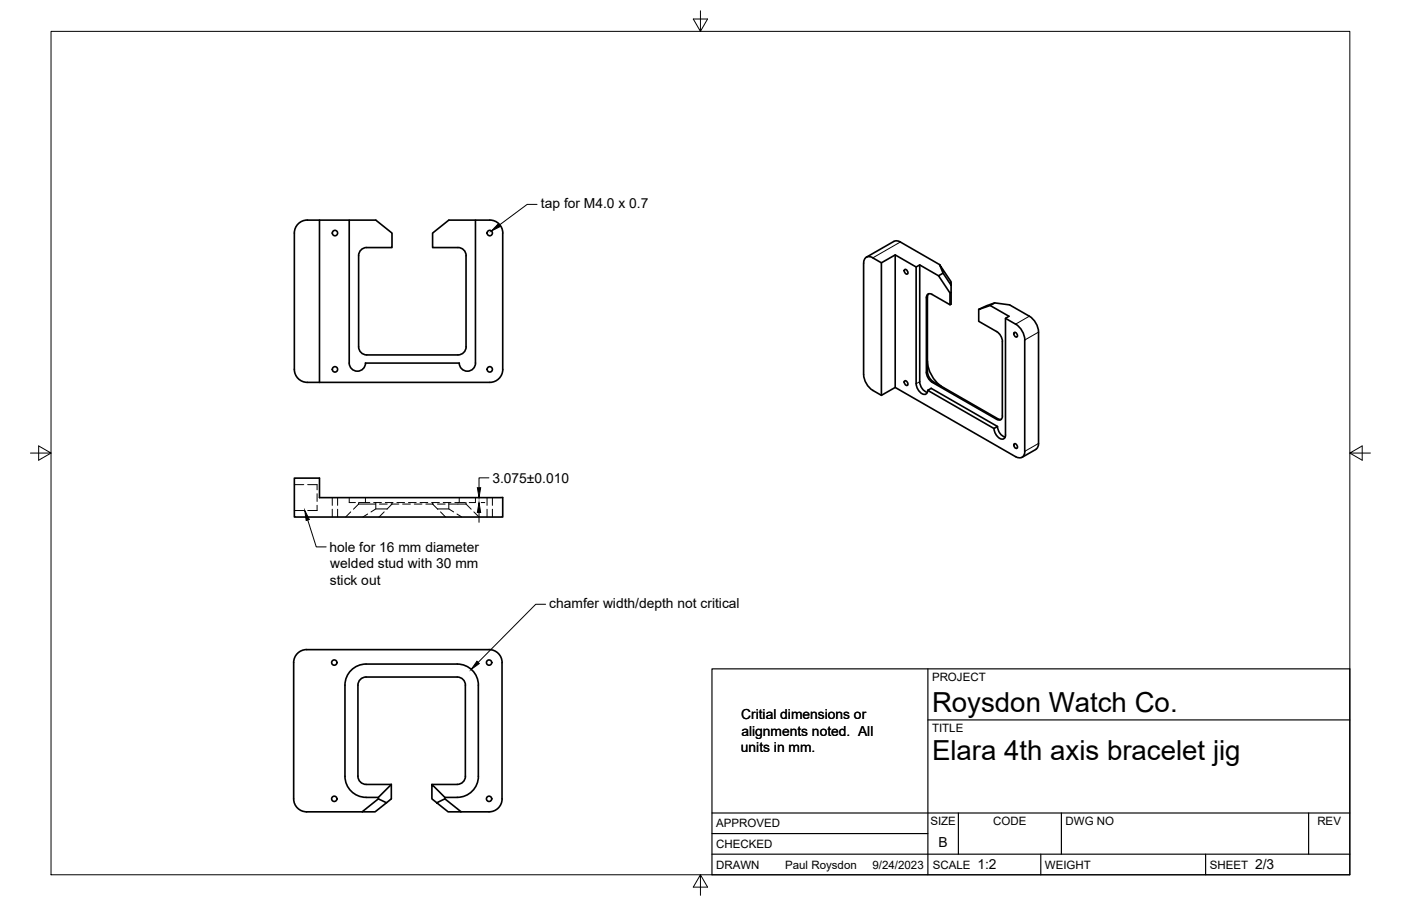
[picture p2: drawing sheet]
<svg xmlns="http://www.w3.org/2000/svg" width="432mm" height="279mm" viewBox="0 0 432 279" stroke-linecap="round" stroke-linejoin="round" font-family="sans-serif">
<!-- layer: Visible -->
<g fill="none" stroke="#000" stroke-width=".51">
<path d="M91.9 69a4 4 0 0 1 2.8-1.1h21.1l5 4v4.4h-7.8a2.47 2.47 0 0 0-2.5 2.5v28.2a2.51 2.51 0 0 0 2.5 2.5h28.1a2.51 2.51 0 0 0 2.6-2.6l-.1-28.1a2.44 2.44 0 0 0-2.5-2.5h-7.8v-4.4l5-4h12.6a4 4 0 0 1 4.1 4l-.1 42a4 4 0 0 1-3.9 4h-56.3a4 4 0 0 1-4-4v-42a4 4 0 0 1 1.2-2.9zM98.5 67.9v50M107.6 67.9v44.1a2.5 2.5 0 0 0 2.5 2.5 2.5 2.5 0 0 0 2.5-2.5h28.9a2.51 2.51 0 0 0 2.5 2.5 2.51 2.51 0 0 0 2.6-2.5l-.1-44.1M275.9 78.6v40.9l37.1 21.3a1.75 1.75 0 0 0 2 .2 1.75 1.75 0 0 0 .9-1.8l-.1-34.3a6.1 6.1 0 0 0-2.8-4.9M277.5 74.6l12.1 7M277.5 74.6l-1.3-.3-.7 .1-8.5 4.9M266.2 81.2v34.3M266.2 81.2a1.72 1.72 0 0 1 .8-1.9 1.72 1.72 0 0 1 2 .2l2.7 1.5 4.2-2.4 6.5 3.7 1.1-.6 5.8 3.3M271.7 81v40.9l4.2-2.4M278.9 83.1a.83 .83 0 0 1 .8 .5 .83 .83 0 0 1-.2 1l-.8-.8zM282.4 82.3v36a3.4 3.4 0 0 0 2.6 3.3 1.09 1.09 0 0 0 .9-1.2M283.5 81.7v36a3.6 3.6 0 0 0 2.3 3.3"/>
<path d="M285.5 91.8v23M286.2 90.6l-.4 1v23M290.7 84.2l-1.4 .8 3.5 5.4M293.1 88l-2.4-3.8-1.1-2.6 3.5 5.3v3.3M293.1 90.2v3.6l-.3 .2-5.5-3.2a1.08 1.08 0 0 0-1.3-.1 1.08 1.08 0 0 0-.5 1.1M293.1 90.2l-.3 .2v3.6M301.6 95.4v3.7l6.1 3.5 1 1.5 .3 1.2M305.2 94.2l5.8 3.3-1.1 .7v36a1.19 1.19 0 0 1-.8 1.3 1.19 1.19 0 0 1-1.4-.6l-1.1-1.6-.2-1.2M306.6 93.4l-1.4 .8-3.6 1.2 5-2 4.6 .6 6 3.5M309.9 98.2l3.1 1.8M317.3 97.5a6.2 6.2 0 0 1 2.8 4.9v34.3l-.2 1-.7 .9M266.2 115.5a6.2 6.2 0 0 0 2.8 4.9"/>
<path d="M278.9 117.4a.83 .83 0 0 1 .8 .5 .83 .83 0 0 1-.2 1l-.8-.8zM285.5 114.8l.5 1.7 1.3 1.4 19.9 11.4a1.08 1.08 0 0 0 1.2 .1 1.08 1.08 0 0 0 .6-1.1M285.8 111.3a10.3 10.3 0 0 0 4.3 7.8M285.8 114.6l.6 1.8 1.2 1.3 19.9 11.4 1.1 .2M308.9 105.3v23M312.6 102.5a.83 .83 0 0 1 .9 .5 .83 .83 0 0 1-.3 1l-.7-.8zM269 120.4l2.7 1.5M285.9 120.4l1.1-.6 20.4 11.7-1.1 .6zM307.4 131.5a3.6 3.6 0 0 0 2.4 3.3M312.6 136.8a.83 .83 0 0 1 .9 .5 .83 .83 0 0 1-.3 1l-.7-.8zM319.3 138.6l-4.3 2.4M90.7 147.4h7.8v6.1l56.4-.1v6h-64.2z"/>
<path d="M143.4 211.3v28.1M143.4 211.3a2.51 2.51 0 0 0-2.5-2.5h-28.1a2.51 2.51 0 0 0-2.5 2.5v28.1a2.51 2.51 0 0 0 2.5 2.5M147.4 211.3v28.1M147.4 211.3a6.5 6.5 0 0 0-6.5-6.5h-28.1a6.5 6.5 0 0 0-6.5 6.5v28.1a6.5 6.5 0 0 0 6.5 6.5M143.4 239.4a2.51 2.51 0 0 1-2.5 2.5M147.4 239.4a6.5 6.5 0 0 1-6.5 6.5M111.6 250.4h-17.1a4 4 0 0 1-4-4.1v-42a4 4 0 0 1 4-4h56.2a4 4 0 0 1 4 4v42.1a4 4 0 0 1-4 4h-8.6M112.8 241.9h7.8M116.6 246.4l-5 4h4l3.5-2.8M120.6 241.9l-4 4h-3.8M120.6 241.9v4.5l-1.5 1.2-2.5-1.2v-.5M133.1 241.9h7.8"/>
<path d="M134.6 247.6l2.5-1.2 5 4h-4zM137.1 246.4v-.5l-4-4v4.5l1.5 1.2M137.1 245.9h3.8"/>
<circle cx="103.2" cy="71.9" r=".82"/>
<circle cx="151" cy="71.9" r=".82"/>
<circle cx="103.2" cy="113.9" r=".82"/>
<circle cx="151" cy="113.9" r=".82"/>
<circle cx="103" cy="204.3" r=".81"/>
<circle cx="150.7" cy="204.3" r=".81"/>
<circle cx="103" cy="246.3" r=".81"/>
<circle cx="150.7" cy="246.3" r=".81"/>
</g>
<!-- layer: Hidden -->
<g fill="none" stroke="#000" stroke-width=".31">
<path d="M90.7 149.5h2.9M90.7 157.4h2.9M94.8 149.5h2.9v1.6M97.7 152.3v2.3M97.7 155.8v1.6h-2.9M102.4 153.4v2.5M102.4 157v2.4M104.1 153.4v2.5M104.1 157v2.4M107.6 153.4v1.6h1.9M108.1 157.9l-1.6 1.5M110.5 155.4h5.3"/>
<path d="M110.5 155.4l-1.6 1.6M110.5 155v.4M110.7 155h1.9M112.6 153.4v1.6h1.4M113.3 158.5l-1.5 .9M115.2 155h2.4M115.8 155v2M117 155.4h2.3M118.4 157.9l-1.6 1.5M118.7 155h2.4M119.3 157h-3.5l-1.5 .9M120.5 155.4h2.4"/>
<path d="M120.8 155v.4l-1.5 1.6M122.3 155h2.4M124.1 155.4h2.4M125.9 155h2.4M127.7 155.4h2.3M129.5 155h2.3M131.3 155.4h2.3M133 155h2.4M133.3 155v.4l1.6 1.6M134.8 157h3.5l1.5 .9M134.8 155.4h2.4M135.8 157.9l1.5 1.5"/>
<path d="M136.6 155h2.4M138.3 155v2M138.4 155.4h5.2M140.8 158.5l1.5 .9M141.5 153.4v1.6h-1.3M141.5 155h1.9M143.6 155.4l1.6 1.6M143.6 155v.4M146 157.9l1.6 1.5M146.5 153.4v1.6h-1.9M150.1 153.4v2.5M150.1 157v2.4"/>
<path d="M151.8 153.4v2.5M151.8 157v2.4"/>
</g>
<!-- layer: Visible Narrow -->
<path d="M277.5 74.6l-8.5 4.9M285.8 91.7l-.3 .1M317.2 97.5l-4.2 2.5M283.5 117.7l-1.1 .6M285.8 114.6l-.3 .2M287.6 117.7l-.3 .2M320.1 102.4l-4.3 2.5M307.5 129.1l-.3 .2M320.1 136.8l-4.3 2.4" fill="none" stroke="#000" stroke-width=".31"/>
<!-- layer: Titleblock -->
<path d="M219.4 206.3h196.6v63.5h-196.6zM286 206.3v63.5M286 222h130M219.4 257.1h66.6M219.4 250.7h196.6M295.4 250.7v12.7M327.1 250.7v12.7M403.3 250.7v12.7M219.4 263.4h196.6M320.8 263.4v6.4M371.6 263.4v6.4" fill="none" stroke="#000" stroke-width=".36"/>
<!-- layer: Border -->
<path d="M15.7 9.7h400.3v260.1h-400.3zM215.9 3.3v6.4l-2.2-3.8h4.4l-2.2 3.8M9.4 139.7h6.3l-3.8-2.2v4.4l3.8-2.2M416 139.7l3.8 2.2v-4.4l-3.8 2.2h6.4M215.9 269.8l2.2 3.8h-4.4l2.2-3.8v6.3" fill="none" stroke="#000" stroke-width=".31"/>
<!-- layer: Leaders -->
<path d="M153.6 69l.6 .9-2.8 1.3zM93.9 157.4l1.4 2.8-.9 .3zM147 203.9l.7 .7-2.5 1.8z" fill="#000" stroke="#000" stroke-width=".31"/>
<path d="M165.5 63h-3l-8.6 6.4M94.8 160.4l2.7 8.3h3M168.2 186.4h-3.1l-17.7 17.9" fill="none" stroke="#000" stroke-width=".31"/>
<!-- layer: FD_Dimensions -->
<path d="M147.6 158v3.1M148.3 155h1.1M150.7 147.4h-3.1v3" fill="none" stroke="#000" stroke-width=".31"/>
<path d="M147.6 155l.5 3h-1zM147.1 150.4h1l-.5 3.1z" fill="#000" stroke="#000" stroke-width=".31"/>
<g font-size="8.5">
<text x="287.3" y="219.5">Roysdon Watch Co.</text>
<text x="287.3" y="234.5">Elara 4th axis bracelet jig</text>
</g>
<g font-size="4.3">
<text x="166.7" y="64.2">tap for M4.0 x 0.7</text>
<text x="151.8" y="148.8">3.075±0.010</text>
<text x="101.5" y="170.2">hole for 16 mm diameter</text>
<text x="101.8" y="175.3">welded stud with 30 mm</text>
<text x="101.7" y="180.4">stick out</text>
<text x="169.3" y="187.5">chamfer width/depth not critical</text>
<text x="228.4" y="221.8">Critial dimensions or</text>
<text x="228.5" y="226.8">alignments noted. All</text>
<text x="228.4" y="231.9">units in mm.</text>
<text x="289.3" y="261.2">B</text>
<text x="301.2" y="268.1">1:2</text>
<text x="386.8" y="268.1">2/3</text>
</g>
<g font-size="3.5">
<text x="287.3" y="210.1">PROJECT</text>
<text x="287.3" y="225.8">TITLE</text>
<text x="220.7" y="255.2">APPROVED</text>
<text x="286.7" y="254.5">SIZE</text>
<text x="306.1" y="254.5">CODE</text>
<text x="328.4" y="254.5">DWG NO</text>
<text x="406" y="254.5">REV</text>
<text x="220.7" y="261.5">CHECKED</text>
<text x="220.7" y="267.9">DRAWN</text>
<text x="242" y="267.9">Paul Roysdon</text>
<text x="268.9" y="267.9">9/24/2023</text>
<text x="287.5" y="267.9">SCALE</text>
<text x="322.1" y="267.9">WEIGHT</text>
<text x="372.9" y="267.9">SHEET</text>
</g>
</svg>
